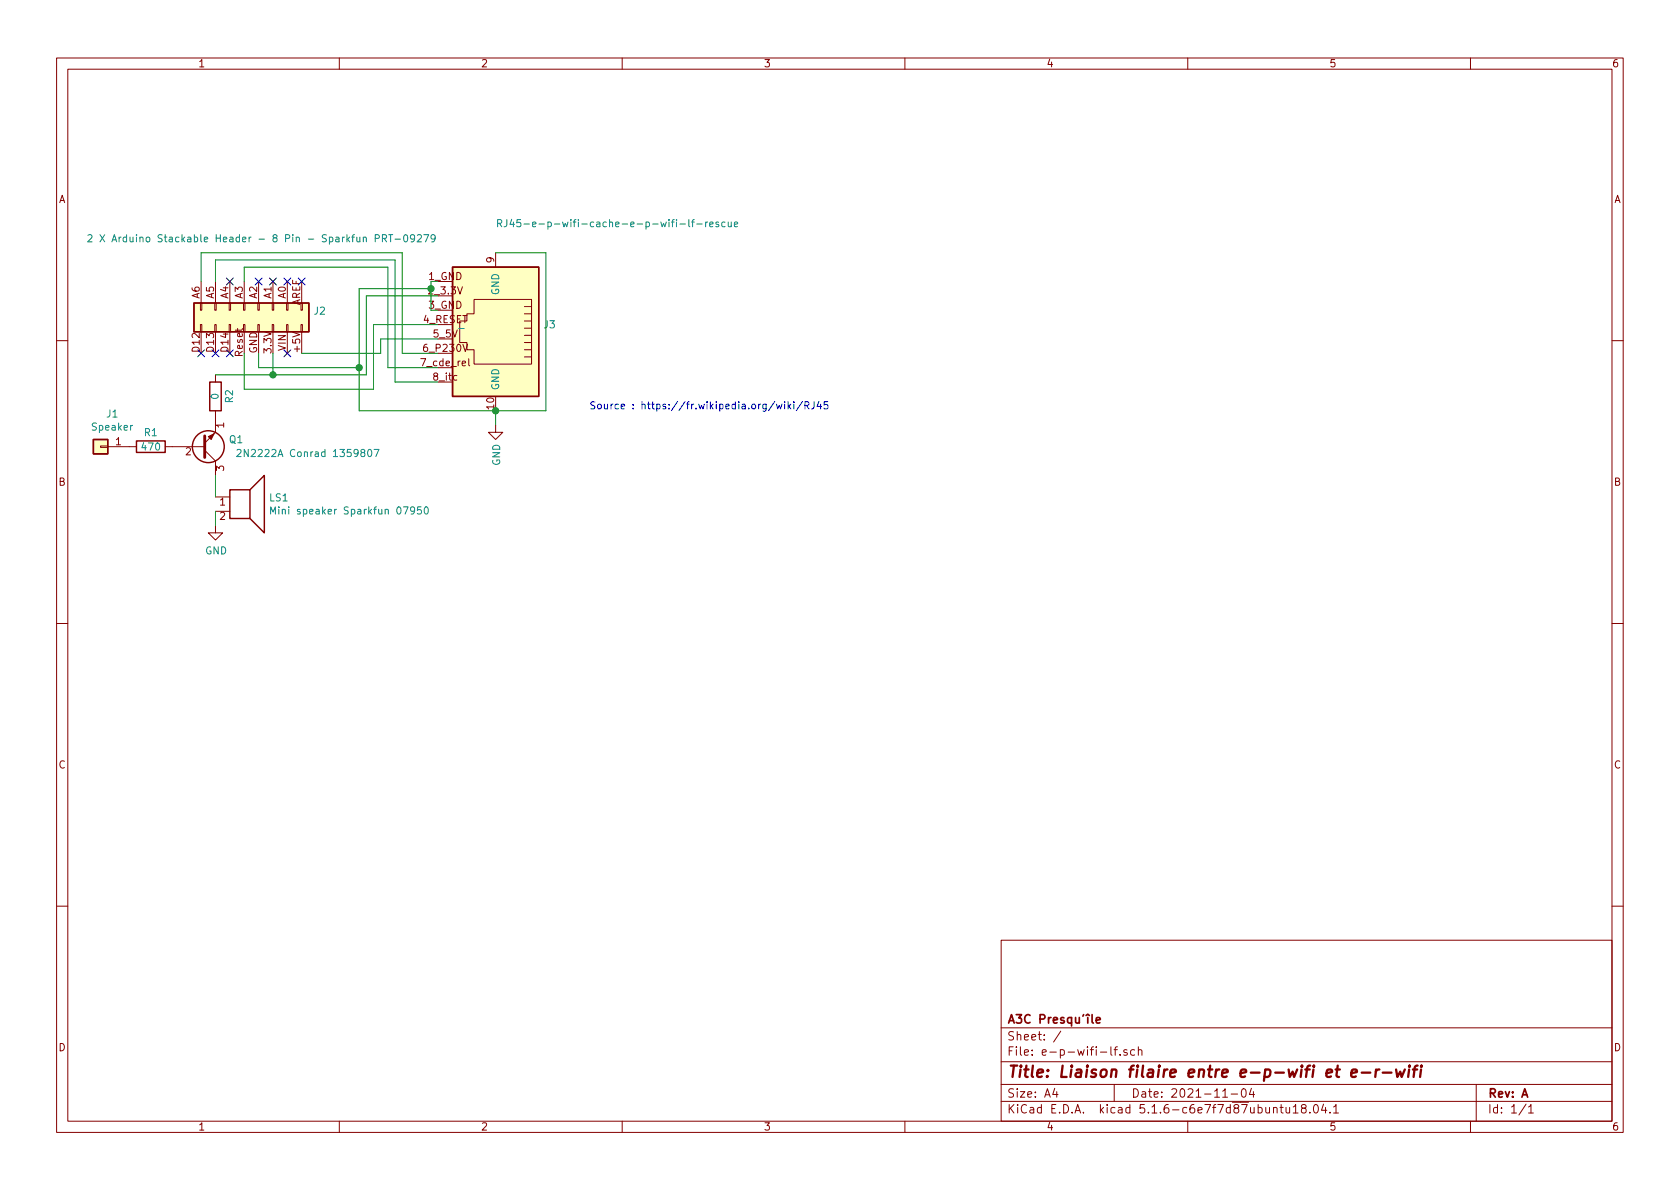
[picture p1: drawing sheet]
<svg xmlns="http://www.w3.org/2000/svg" width="297mm" height="210mm" viewBox="0 0 297 210" stroke-linecap="round" stroke-linejoin="round" font-family="sans-serif">
<g fill="none" stroke="#840000" stroke-width=".18">
<path d="M10 10.3h277v189.9h-277zM12 12.2h273v186.1h-273zM60 10.3v1.9M110 10.3v1.9M160 10.3v1.9M210 10.3v1.9M260 10.3v1.9M35.4 53.6h.3v1.3h-.3zM35.4 57.4h.3v1.3h-.3zM35.6 49.8v3.8M35.6 58.7v3.8M38 53.6h.2v1.3h-.2z"/>
<path d="M38 57.4h.2v1.3h-.2zM38.1 49.8v3.8M38.1 58.7v3.8M40.5 53.6h.3v1.3h-.3zM40.5 57.4h.3v1.3h-.3zM40.6 49.8v3.8M40.6 58.7v3.8M43.1 53.6h.2v1.3h-.2zM43.1 57.4h.2v1.3h-.2zM43.2 49.8v3.8M43.2 58.7v3.8M45.6 53.6h.2v1.3h-.2z"/>
<path d="M45.6 57.4h.2v1.3h-.2zM45.7 49.8v3.8M45.7 58.7v3.8M48.1 53.6h.3v1.3h-.3zM48.1 57.4h.3v1.3h-.3zM48.3 49.8v3.8M48.3 58.7v3.8M50.7 53.6h.2v1.3h-.2zM50.7 57.4h.2v1.3h-.2zM50.8 49.8v3.8M50.8 58.7v3.8M53.2 53.6h.3v1.3h-.3z"/>
<path d="M53.2 57.4h.3v1.3h-.3zM53.3 49.8v3.8M53.3 58.7v3.8M83.8 53h10.2v11.4h-10.2v-2.6h-1.3v-1.2h-1.2v-3.8h1.2v-1.3h1.3zM87.6 44.7v2.5M92.7 54.2h1.3M92.7 55.5h1.3M92.7 56.8h1.3M92.7 58h1.3M92.7 59.3h1.3M10 60.2h2M17.8 78.9h1.2v.2h-1.2z"/>
<path d="M19 79h5.1M29.2 79h7M36.2 79.6l1.9 1.9v2.6M38.1 72.6v3.8l-1.9 2M38.1 66.3v1.3M82.9 63.4v1.1l.2 .2M87.6 75.2v1.2h1.3l-1.3 1.3-1.2-1.3h1.2M92.7 60.6h1.3M92.7 61.8h1.3M92.7 63.1h1.3M285 60.2h2M38.1 93v1.2h1.3l-1.3 1.3-1.3-1.3h1.3"/>
<path d="M38.1 87.9h2.5M38.1 90.4h2.5M10 110.3h2M285 110.3h2M10 160.2h2M177 166.3h108v32h-108zM285 160.2h2M60 198.3v1.9M110 198.3v1.9M160 198.3v1.9M177 194.8h108M177 191.8h108"/>
<path d="M177 187.8h108M177 181.8h108M186.5 192.5l-.4 1h1M186.8 193v1M187.6 182.3l-1.3 2M194.6 186h1.1M196.4 185.1v1.3l.2 .2M197 185.6h.6M197 191.8v3M197.6 185.1l-.3 .1-.1 .1v1.3M198 186.5v.1M199.3 185.7a.37 .37 0 0 0-.6 .1l.1 .2 .5 .2v.1l-.2 .3-.4-.1"/>
<path d="M200.6 185.7l-.4-.1-.3 .3 .1 .6 .2 .1 .4-.1M201.3 185.7a.37 .37 0 0 1 .6 .1v.8M201.3 185.1v1.5M210 198.3v1.9M216.2 194h.8M217.7 193.5h1.1M219.6 192.7l.4-.2a.94 .94 0 0 1 0 1.5 .82 .82 0 0 1-.4-1.3zM221.3 192.5l-.4 1h.9M221.6 193v1M225.2 196l.2-.2 .3 .1 .1 .9M226.3 195.8h.6M226.5 195.3v1.3l.4 .2"/>
<path d="M227.4 195.8l.1 .9 .3 .1 .2-.1M228 195.8v1M228.7 195.8l.4-.5v1.5M228.7 196.8h.8M230.4 196l-.3-.2v-.3a.48 .48 0 0 1 .8 0l-.1 .4-.7 .2v.4l.3 .3h.3l.2-.3v-.4l-.2-.1M231.6 196.7v.1M232.4 195.4l.2-.1a.8 .8 0 0 1 .5 .8 .8 .8 0 0 1-.5 .7 1 1 0 0 1-.2-1.4zM234 195.2l-.3 1.1h.9M234.4 195.8v1M235.2 196.7v.1M235.8 195.8l.4-.5v1.5M235.8 196.8h.9"/>
<path d="M260 198.3v1.9M261 191.8v6.5M269.8 195.2l-1.2 2M270.3 195.8l.4-.5v1.5M270.3 196.8h.8"/>
</g>
<g fill="none" stroke="#840000" stroke-width=".41">
<path d="M236.1 189.1h.8M236.5 188.4l-.2 1.8 .1 .1 .4 .1M238.9 189.8l1-.2v-.4h-.8l-.2 1 .2 .2 .6-.1M240.8 189.7h1.5M243.3 189.1l-.1 1.3M243.9 189.1a.55 .55 0 0 0-.6 .4M244.5 189.7h1.5M246.8 189.1l.3 1.3 .5-.9 .2 .9 .6-1.3M249.1 189.1l-.1 1.3M249.2 188.4v.2M249.8 189.1h.8M250.6 188.4l-.3 .1-.2 .2-.2 1.7"/>
<path d="M251.3 189.1l-.2 1.3M251.3 188.4v.2"/>
</g>
<path d="M193.8 180.4l.7-.1v-.3l-.5-.1-.2 .2 .1 .7h.6" fill="none" stroke="#840000" stroke-width=".3"/>
<g fill="none" stroke="#840000" stroke-width=".25">
<path d="M34.3 53.6h20.3v5.1h-20.3zM80 47.2h15.2v22.9h-15.2zM16.5 77.7h2.5v2.6h-2.5zM24.1 78h5.1v2h-5.1zM37.1 67.6h2v5h-2zM40.6 86.6h3.6v5.1h-3.6zM44.2 86.6l2.5-2.5v10.1l-2.5-2.5"/>
<circle cx="36.8" cy="79" r="2.82"/>
</g>
<path d="M36.2 77.1v3.8" fill="none" stroke="#840000" stroke-width=".51"/>
<path d="M36.8 77.2l1-.5-.5 1z" fill="#840000" stroke="#840000" stroke-width=".18"/>
<g fill="none" stroke="#008484" stroke-width=".18">
<path d="M88 39.5l.6-.1 .1-.1-.1-.3-.1-.2h-.5v1.3M88.3 39.5l.4 .6M89.6 38.8v.9a.39 .39 0 0 1-.5 .4M90.5 38.8l-.3 .9h.8M90.8 39.3v.8M92 38.8h-.6v.6l.1-.1 .5 .1v.6l-.2 .1-.4-.1M92.6 39.6h1M123.2 39.6h1M124.8 39.3v.8M125.1 39.3h-.2l-.1 .2M125.5 39.7l.6-.1-.1-.3h-.3l-.2 .1 .1 .7h.4M127.1 39.3h-.4l-.1 .1v.2l.5 .1v.4h-.5"/>
<path d="M128.2 39.3h-.4l-.2 .2 .1 .6h.5M128.8 39.3v.8h.3l.2-.1M129.3 39.3v.8M129.8 39.7l.6-.1v-.3h-.4l-.2 .1 .1 .7h.5M15.5 41.6l.5-.1 .3 .4-.8 .9h.8M17.7 41.5l.8 1.3M18.5 41.5l-.8 1.3M19.8 42.8l.4-1.3 .4 1.3M19.9 42.4h.6M69.8 42.3h1M71.5 41.6l.2-.1a.69 .69 0 0 1 .4 .6 .69 .69 0 0 1-.4 .7l-.3-.3v-.2zM73.3 42.1l-.2 .2-.4-.1-.1-.1v-.3l.2-.3h.3l.2 .3a.88 .88 0 0 1-.2 .9l-.4 .1"/>
<path d="M73.8 41.6l.5-.1 .2 .4-.8 .9h.8M74.9 41.5h.9l-.6 1.3M76.9 42.1l-.2 .2-.4-.1-.1-.1 .1-.5 .4-.1 .2 .1a.87 .87 0 0 1-.3 1.2h-.3M41.9 79.6l.5-.1 .2 .3v.2l-.8 .7h.8M65.2 79.5h.1a.67 .67 0 0 1 .5 .6 .67 .67 0 0 1-.5 .6 .83 .83 0 0 1-.1-1.2zM66.1 79.5h.9l-.6 1.2M47.9 90.9v-1.3l.4 .9 .4-.9v1.3M73.3 90.2l-.2 .2h-.4l-.1-.2v-.4l.2-.2h.3l.2 .3a.97 .97 0 0 1-.2 1h-.4M74.4 89.6h-.5l-.1 .6 .5-.1 .2 .3v.3l-.2 .2-.5-.1M75.1 89.8l.2-.2a.69 .69 0 0 1 .4 .7 .69 .69 0 0 1-.4 .6l-.2-.2-.1-.3z"/>
</g>
<g fill="#ffffc2" stroke="#ffffc2" stroke-width=".18">
<path d="M80 47.2h15.2v22.9h-15.2z"/>
<path d="M34.3 53.6h20.3v5.1h-20.3z"/>
<path d="M16.5 77.7h2.5v2.6h-2.5z"/>
</g>
<g fill="none" stroke="#008400" stroke-width=".18">
<path d="M35.6 49.8v-5.1h35.5v17.8h6.4M38.1 49.8v-3.8h31.7v21.6h7.7M43.2 49.8v-2.6h25.4v17.8h8.9M76.2 49.8v5.1M77.5 59.9h-10.2v2.6h-14M77.5 52.3h-12.7v14h-26.7M77.5 57.4h-11.5v11.4h-22.8v-6.3M87.6 44.7h8.9v27.9h-33v-21.6h12.7M45.7 62.5v2.5h17.8M48.3 62.5v3.8M87.6 72.6v2.6M38.1 84.1v3.8"/>
<path d="M38.1 90.4v2.6"/>
</g>
<g fill="none" stroke="#0000c2" stroke-width=".18">
<path d="M137.3 71.5l.2 .8 .3-.6 .2 .6 .3-.8M138.7 71v.2M138.7 71.5v.8M139.3 71v1.3M139.5 71.8l.3 .5M139.8 71.5l-.5 .5M140.4 71v.2M140.4 71.5v.8M141.9 71l-1.1 1.6M142.3 71.7l.7-.1v-.4l-.2-.2h-.5v1.3M142.6 71.7l.4 .6M143.9 71v1a.39 .39 0 0 1-.4 .3"/>
<path d="M144.8 71l-.3 .9h.8M145.1 71.5v.8M146.4 71h-.7v.6l.2-.1 .4 .1 .1 .6-.2 .1-.5-.1"/>
</g>
<g fill="#008400" stroke="#008400" stroke-width=".25">
<circle cx="87.6" cy="72.6" r=".51"/>
<circle cx="63.5" cy="65" r=".51"/>
<circle cx="48.3" cy="66.3" r=".51"/>
</g>
<g fill="none" stroke="#000084" stroke-width=".18">
<path d="M40 49.2l1.2 1.2M41.2 49.2l-1.2 1.2M45.1 49.2l1.2 1.2M46.3 49.2l-1.2 1.2M47.7 49.2l1.2 1.2M48.9 49.2l-1.2 1.2M50.2 49.2l1.2 1.2M51.4 49.2l-1.2 1.2M52.7 49.2l1.2 1.2M53.9 49.2l-1.2 1.2M35 61.9l1.2 1.2M36.2 61.9l-1.2 1.2"/>
<path d="M37.5 61.9l1.2 1.2M38.7 61.9l-1.2 1.2M40 61.9l1.2 1.2M41.2 61.9l-1.2 1.2M50.2 61.9l1.2 1.2M51.4 61.9l-1.2 1.2"/>
</g>
<text font-size="2.8" fill="#840000" x="178" y="190.5">Title: Liaison filaire entre e-p-wifi et e-r-wifi</text>
<g font-size="2.1" fill="#840000">
<text x="178" y="184">Sheet: /</text>
<text x="178" y="181">A3C Presqu'île</text>
<text x="178" y="186.7">File: e-p-wifi-lf.sch</text>
<text x="178" y="196.9">KiCad E.D.A. kicad 5.1.6-c6e7f7d87ubuntu18.04.1</text>
<text x="178" y="194.1">Size: A4</text>
<text x="200" y="194.1">Date: 2021-11-04</text>
<text x="263" y="194.1">Rev: A</text>
<text x="263" y="196.9">Id: 1/1</text>
</g>
<g font-size="1.8" fill="#840000">
<text x="35" y="11.9">1</text>
<text x="85" y="11.9">2</text>
<text x="135" y="11.9">3</text>
<text x="185" y="11.9">4</text>
<text x="235" y="11.9">5</text>
<text x="285" y="11.9">6</text>
<text x="10.4" y="35.9">A</text>
<text x="285.4" y="35.9">A</text>
<text x="87.4" y="46.5" transform="rotate(-90 87.4 46.5)">9</text>
<text x="35.3" y="52.8" transform="rotate(-90 35.3 52.8)">A6</text>
<text x="37.8" y="52.8" transform="rotate(-90 37.8 52.8)">A5</text>
<text x="40.4" y="52.8" transform="rotate(-90 40.4 52.8)">A4</text>
<text x="42.9" y="52.8" transform="rotate(-90 42.9 52.8)">A3</text>
<text x="45.5" y="52.8" transform="rotate(-90 45.5 52.8)">A2</text>
<text x="48" y="52.8" transform="rotate(-90 48 52.8)">A1</text>
<text x="50.5" y="52.8" transform="rotate(-90 50.5 52.8)">A0</text>
<text x="53.1" y="54.1" transform="rotate(-90 53.1 54.1)">AREF</text>
<text x="74.8" y="57.1">4_RESET</text>
<text x="76.7" y="59.7">5_5V</text>
<text x="35.3" y="62.2" transform="rotate(-90 35.3 62.2)">D12</text>
<text x="37.8" y="62.2" transform="rotate(-90 37.8 62.2)">D13</text>
<text x="40.4" y="62.2" transform="rotate(-90 40.4 62.2)">D14</text>
<text x="42.9" y="63" transform="rotate(-90 42.9 63)">Reset</text>
<text x="45.5" y="62.5" transform="rotate(-90 45.5 62.5)">GND</text>
<text x="48" y="62.4" transform="rotate(-90 48 62.4)">3.3V</text>
<text x="50.5" y="62" transform="rotate(-90 50.5 62)">VIN</text>
<text x="53.1" y="62.2" transform="rotate(-90 53.1 62.2)">+5V</text>
<text x="74.7" y="64.8">7_cde_rel</text>
<text x="75.1" y="62.2">6_P230V</text>
<text x="76.7" y="67.3">8_itc</text>
<text x="39.6" y="75.7" transform="rotate(-90 39.6 75.7)">1</text>
<text x="87.4" y="72.3" transform="rotate(-90 87.4 72.3)">10</text>
<text x="20.5" y="78.7">1</text>
<text x="32.8" y="80.5">2</text>
<text x="39.6" y="83.3" transform="rotate(-90 39.6 83.3)">3</text>
<text x="10.4" y="85.9">B</text>
<text x="38.9" y="89.4">1</text>
<text x="285.4" y="85.9">B</text>
<text x="38.9" y="91.9">2</text>
<text x="10.4" y="135.9">C</text>
<text x="285.4" y="135.9">C</text>
<text x="10.4" y="185.9">D</text>
<text x="285.4" y="185.9">D</text>
<text x="35" y="199.9">1</text>
<text x="85" y="199.9">2</text>
<text x="135" y="199.9">3</text>
<text x="185" y="199.9">4</text>
<text x="235" y="199.9">5</text>
<text x="285" y="199.9">6</text>
</g>
<g font-size="1.8" fill="#008484">
<text x="93.5" y="40.2">RJ45-e-p-wifi-cache-e-p-wifi-lf-rescue</text>
<text x="21.4" y="42.8">2 X Arduino Stackable Header - 8 Pin - Sparkfun PRT-09279</text>
<text x="88.3" y="52.2" transform="rotate(-90 88.3 52.2)">GND</text>
<text x="55.6" y="55.6">J2</text>
<text x="81" y="58">_</text>
<text x="96.2" y="58.1">J3</text>
<text x="38.7" y="70.6" transform="rotate(-90 38.7 70.6)">0</text>
<text x="41.2" y="71.2" transform="rotate(-90 41.2 71.2)">R2</text>
<text x="88.3" y="69.1" transform="rotate(-90 88.3 69.1)">GND</text>
<text x="16.4" y="76.1">Speaker</text>
<text x="18.9" y="73.8">J1</text>
<text x="25.6" y="77.1">R1</text>
<text x="25.2" y="79.7">470</text>
<text x="40.6" y="78.4">Q1</text>
<text x="43.4" y="80.8">2N2222A Conrad 1359807</text>
<text x="88.4" y="82.4" transform="rotate(-90 88.4 82.4)">GND</text>
<text x="47.7" y="88.7">LS1</text>
<text x="49.6" y="91">Mini speaker Sparkfun 07950</text>
<text x="36.3" y="98">GND</text>
</g>
<g font-size="1.8" fill="#008400">
<text x="75.8" y="49.5">1_GND</text>
<text x="75.9" y="52.1">2_3.3V</text>
<text x="75.8" y="54.6">3_GND</text>
</g>
<text font-size="1.8" fill="#0000c2" x="104.1" y="72.4">Source : https://fr.wikipedia.org/wiki/RJ45</text>
</svg>
